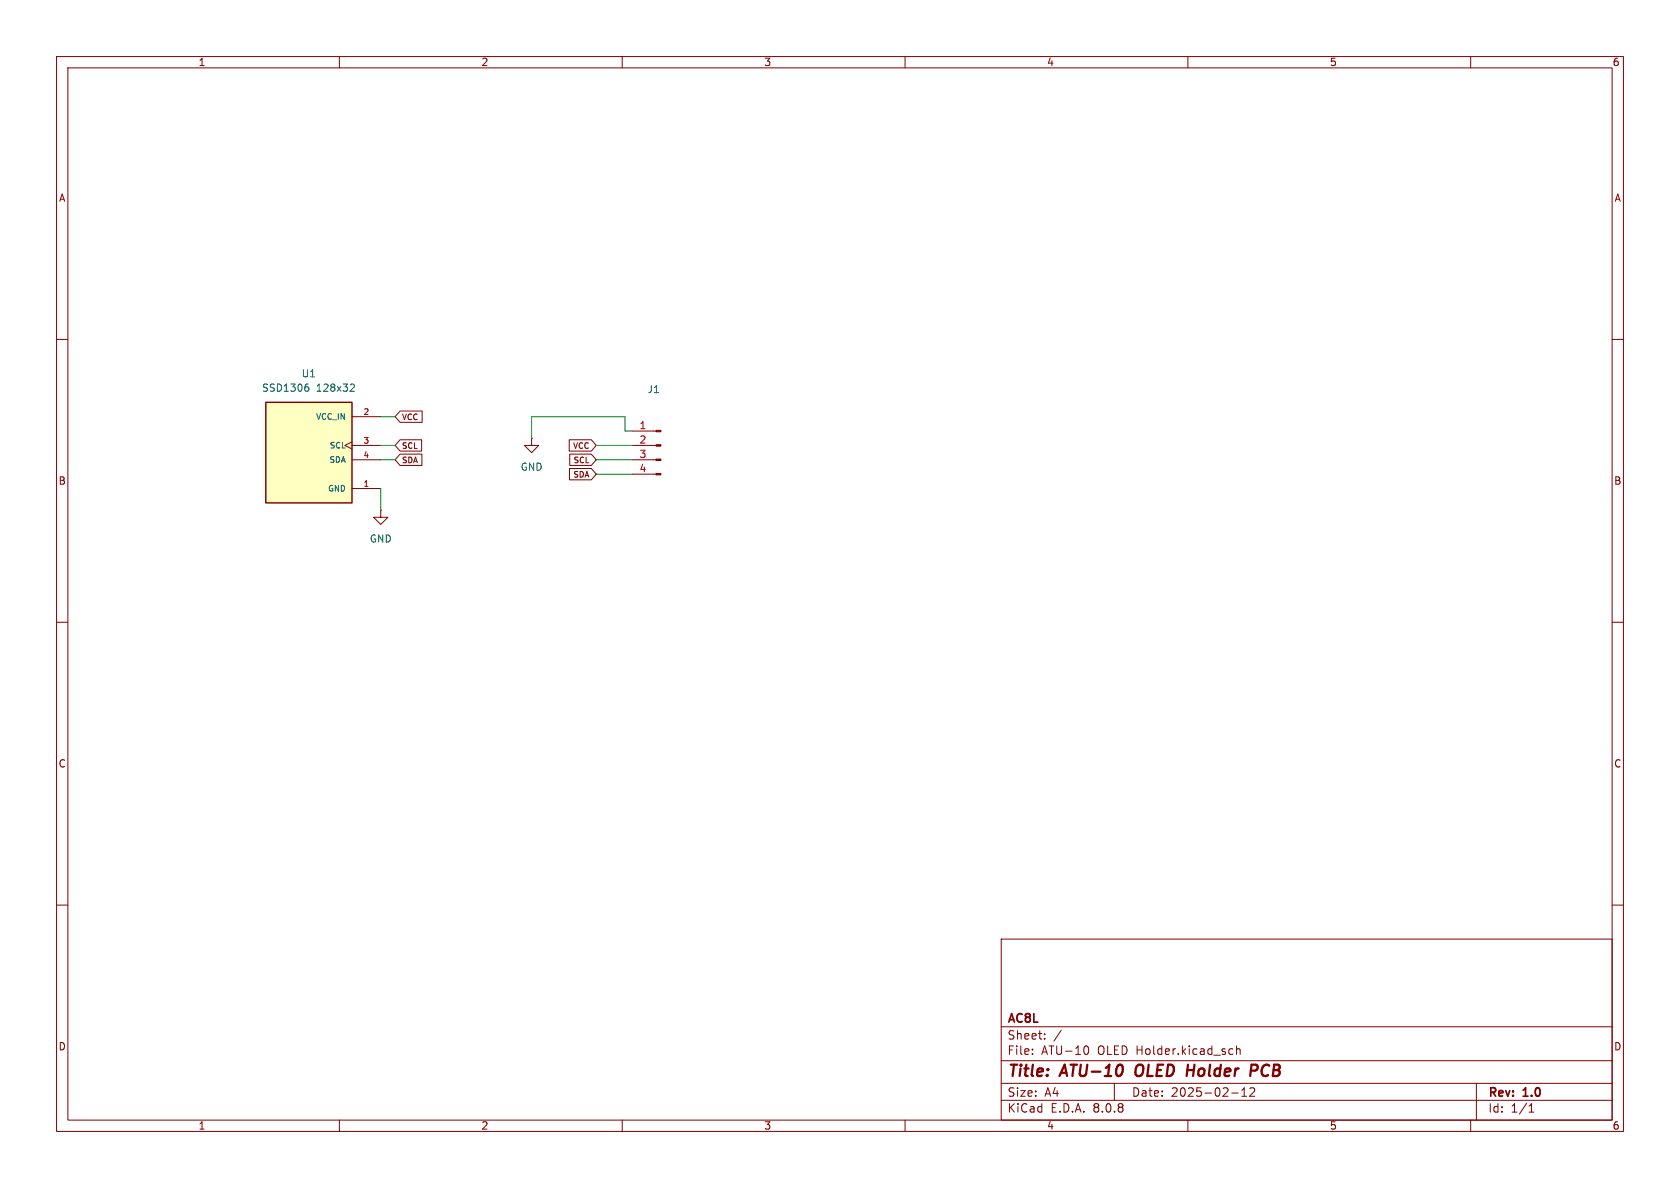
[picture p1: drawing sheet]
<svg xmlns="http://www.w3.org/2000/svg" width="297mm" height="210mm" viewBox="0 0 297 210" stroke-linecap="round" stroke-linejoin="round" font-family="sans-serif">
<g fill="none" stroke="#840000" stroke-width=".18">
<path d="M10 10h277v190h-277zM12 12h273v186h-273zM60 10v2M110 10v2M160 10v2M210 10v2M260 10v2M10 60h2M94 77.5v1.2h1.2l-1.2 1.3-1.3-1.3h1.3M94 77.5h.1M111.8 78.7h4.2M111.8 76.2h4.2"/>
<path d="M285 60h2M67.3 90.2v1.2h1.3l-1.3 1.3-1.3-1.3h1.3M67.3 90.2h.1M111.8 83.8h4.2M111.8 81.3h4.2M10 110h2M285 110h2M10 160h2M177 166h108v32h-108zM285 160h2M60 198v2M110 198v2"/>
<path d="M160 198v2M177 194.5h108M177 191.5h108M177 187.5h108M177 181.5h108M182.5 186.3v.1M182.5 185.5v.1M184.7 183.6v.1M184.7 182.8v.1M187.6 182.1l-1.3 2M191.8 185l.2-.1a.81 .81 0 0 1 .5 .6 .81 .81 0 0 1-.3 .8h-.4M197 191.5v3"/>
<path d="M210 198v2M217.5 185.4l.5 .1M217.7 193.2h1.2M218 186.3l-.5 .1M218.6 185.5l.2-.1 .4 .1v.9M218.6 184.9v1.5M219.5 193.8h.9M219.5 192.7l.5-.4v1.5M221 192.4l.5-.1 .2 .1 .1 .3-.9 1.1h.9M260 198v2M261 191.5v6.5M270.3 196.6h.9"/>
<path d="M270.3 195.5l.4-.4v1.5"/>
</g>
<path d="M200.9 188.5a1.5 1.5 0 0 0 0 1.6M209.9 189.2h1.2M221.3 188.2l.9 .1a.58 .58 0 0 1-.3 1h-.8" fill="none" stroke="#840000" stroke-width=".4"/>
<g fill="#840000" stroke="#840000" stroke-width=".18">
<path d="M116 83.7h.8v.2h-.8z"/>
<path d="M116 81.2h.8v.2h-.8z"/>
<path d="M116 78.6h.8v.3h-.8z"/>
<path d="M116 76.1h.8v.2h-.8z"/>
</g>
<path d="M47 71.1h15.2v17.8h-15.2z" fill="#ffffc2"/>
<path d="M47 71.1h15.2v17.8h-15.2z" fill="none" stroke="#840000" stroke-width=".25"/>
<path d="M62.2 78.1l-1.2 .6 1.2 .7M62.2 73.7h5.1M62.2 78.7h5.1M70.7 77.7h3.8v2h-3.8l-.9-1zM70.7 72.7h3.9v2h-3.9l-.9-1zM100.6 77.7h3.9l.9 1-.9 1h-3.9zM62.2 86.4h5.1M62.2 81.3h5.1M70.7 80.3h3.9v2h-3.9l-.9-1zM100.7 82.8h3.8l.9 1-.9 1h-3.8zM100.7 80.3h3.8l.9 1-.9 1h-3.8z" fill="none" stroke="#840000" stroke-width=".18"/>
<path d="M54.1 68.4h.3l.2 .2-.1 .4-.4 .2M54.2 67.9h.3M62.1 67.9l.4 .1 .2 .3-.8 .9h.8" fill="none" stroke="#006464" stroke-width=".18"/>
<path d="M67.3 73.7h2.5M67.3 78.7h2.5M105.4 78.7h6.4M111.8 76.2h-1.3v-2.5h-16.5v3.8M67.3 81.3h2.5M67.3 86.4v3.8M105.4 81.3h6.4M105.4 83.8h6.4" fill="none" stroke="#009600" stroke-width=".18"/>
<g font-size="2.8" fill="#840000">
<text x="178" y="190.9">Title:</text>
<text x="187.7" y="190.9">ATU-10</text>
<text x="201.6" y="190.9">OLED</text>
<text x="211.4" y="190.9">Holder</text>
<text x="223.5" y="190.9">PCB</text>
</g>
<g font-size="2.1" fill="#840000">
<text x="178" y="184">Sheet:</text>
<text x="178" y="181.2">AC8L</text>
<text x="178" y="186.7">File:</text>
<text x="184.1" y="186.7">ATU-10</text>
<text x="194.1" y="186.7">OLED Holder.kicad_sch</text>
<text x="178" y="196.9">KiCad</text>
<text x="178" y="194.1">Size:</text>
<text x="184.7" y="194.1">A4</text>
<text x="185.7" y="196.9">E.D.A.</text>
<text x="193.3" y="196.9">8.0.8</text>
<text x="200" y="194.1">Date:</text>
<text x="207" y="194.1">2025-02-12</text>
<text x="263" y="194.3">Rev:</text>
<text x="263" y="196.9">Id:</text>
<text x="267.1" y="196.9">1/1</text>
<text x="269.4" y="194.3">1.0</text>
</g>
<g font-size="1.8" fill="#840000">
<text x="35" y="11.9">1</text>
<text x="85" y="11.9">2</text>
<text x="135" y="11.9">3</text>
<text x="185" y="11.9">4</text>
<text x="235" y="11.9">5</text>
<text x="285" y="11.9">6</text>
<text x="10.3" y="35.9">A</text>
<text x="285.3" y="35.9">A</text>
<text x="10.3" y="85.9">B</text>
<text x="285.3" y="85.9">B</text>
<text x="10.3" y="135.9">C</text>
<text x="285.3" y="135.9">C</text>
<text x="10.3" y="185.9">D</text>
<text x="285.3" y="185.9">D</text>
<text x="35" y="199.9">1</text>
<text x="85" y="199.9">2</text>
<text x="135" y="199.9">3</text>
<text x="185" y="199.9">4</text>
<text x="235" y="199.9">5</text>
<text x="285" y="199.9">6</text>
</g>
<g font-size="1.8" fill="#006464">
<text x="46.2" y="69.4">SSD1306</text>
<text x="53.2" y="66.9">U1</text>
<text x="55.9" y="69.4">128x32</text>
<text x="114.4" y="69.7">J1</text>
<text x="91.9" y="83.4">GND</text>
<text x="65.3" y="96.1">GND</text>
</g>
<g font-size="1.8" fill="#a90000">
<text x="113" y="75.9">1</text>
<text x="113" y="78.5">2</text>
<text x="113" y="81">3</text>
<text x="113" y="83.6">4</text>
</g>
<g font-size="1.4" fill="#006464">
<text x="55.7" y="74.4">VCC_IN</text>
<text x="58.1" y="82">SDA</text>
<text x="58.2" y="79.5">SCL</text>
<text x="57.9" y="87.1">GND</text>
</g>
<g font-size="1.4" fill="#a90000">
<text x="64.2" y="73.4">2</text>
<text x="64.2" y="78.5">3</text>
<text x="64.2" y="81">4</text>
<text x="64.2" y="86.1">1</text>
</g>
<g font-size="1.4" fill="#840000">
<text x="71" y="74.5">VCC</text>
<text x="71" y="79.5">SCL</text>
<text x="71" y="82.1">SDA</text>
<text x="101.2" y="79.5">VCC</text>
<text x="101.3" y="82.1">SCL</text>
<text x="101.2" y="84.6">SDA</text>
</g>
</svg>
